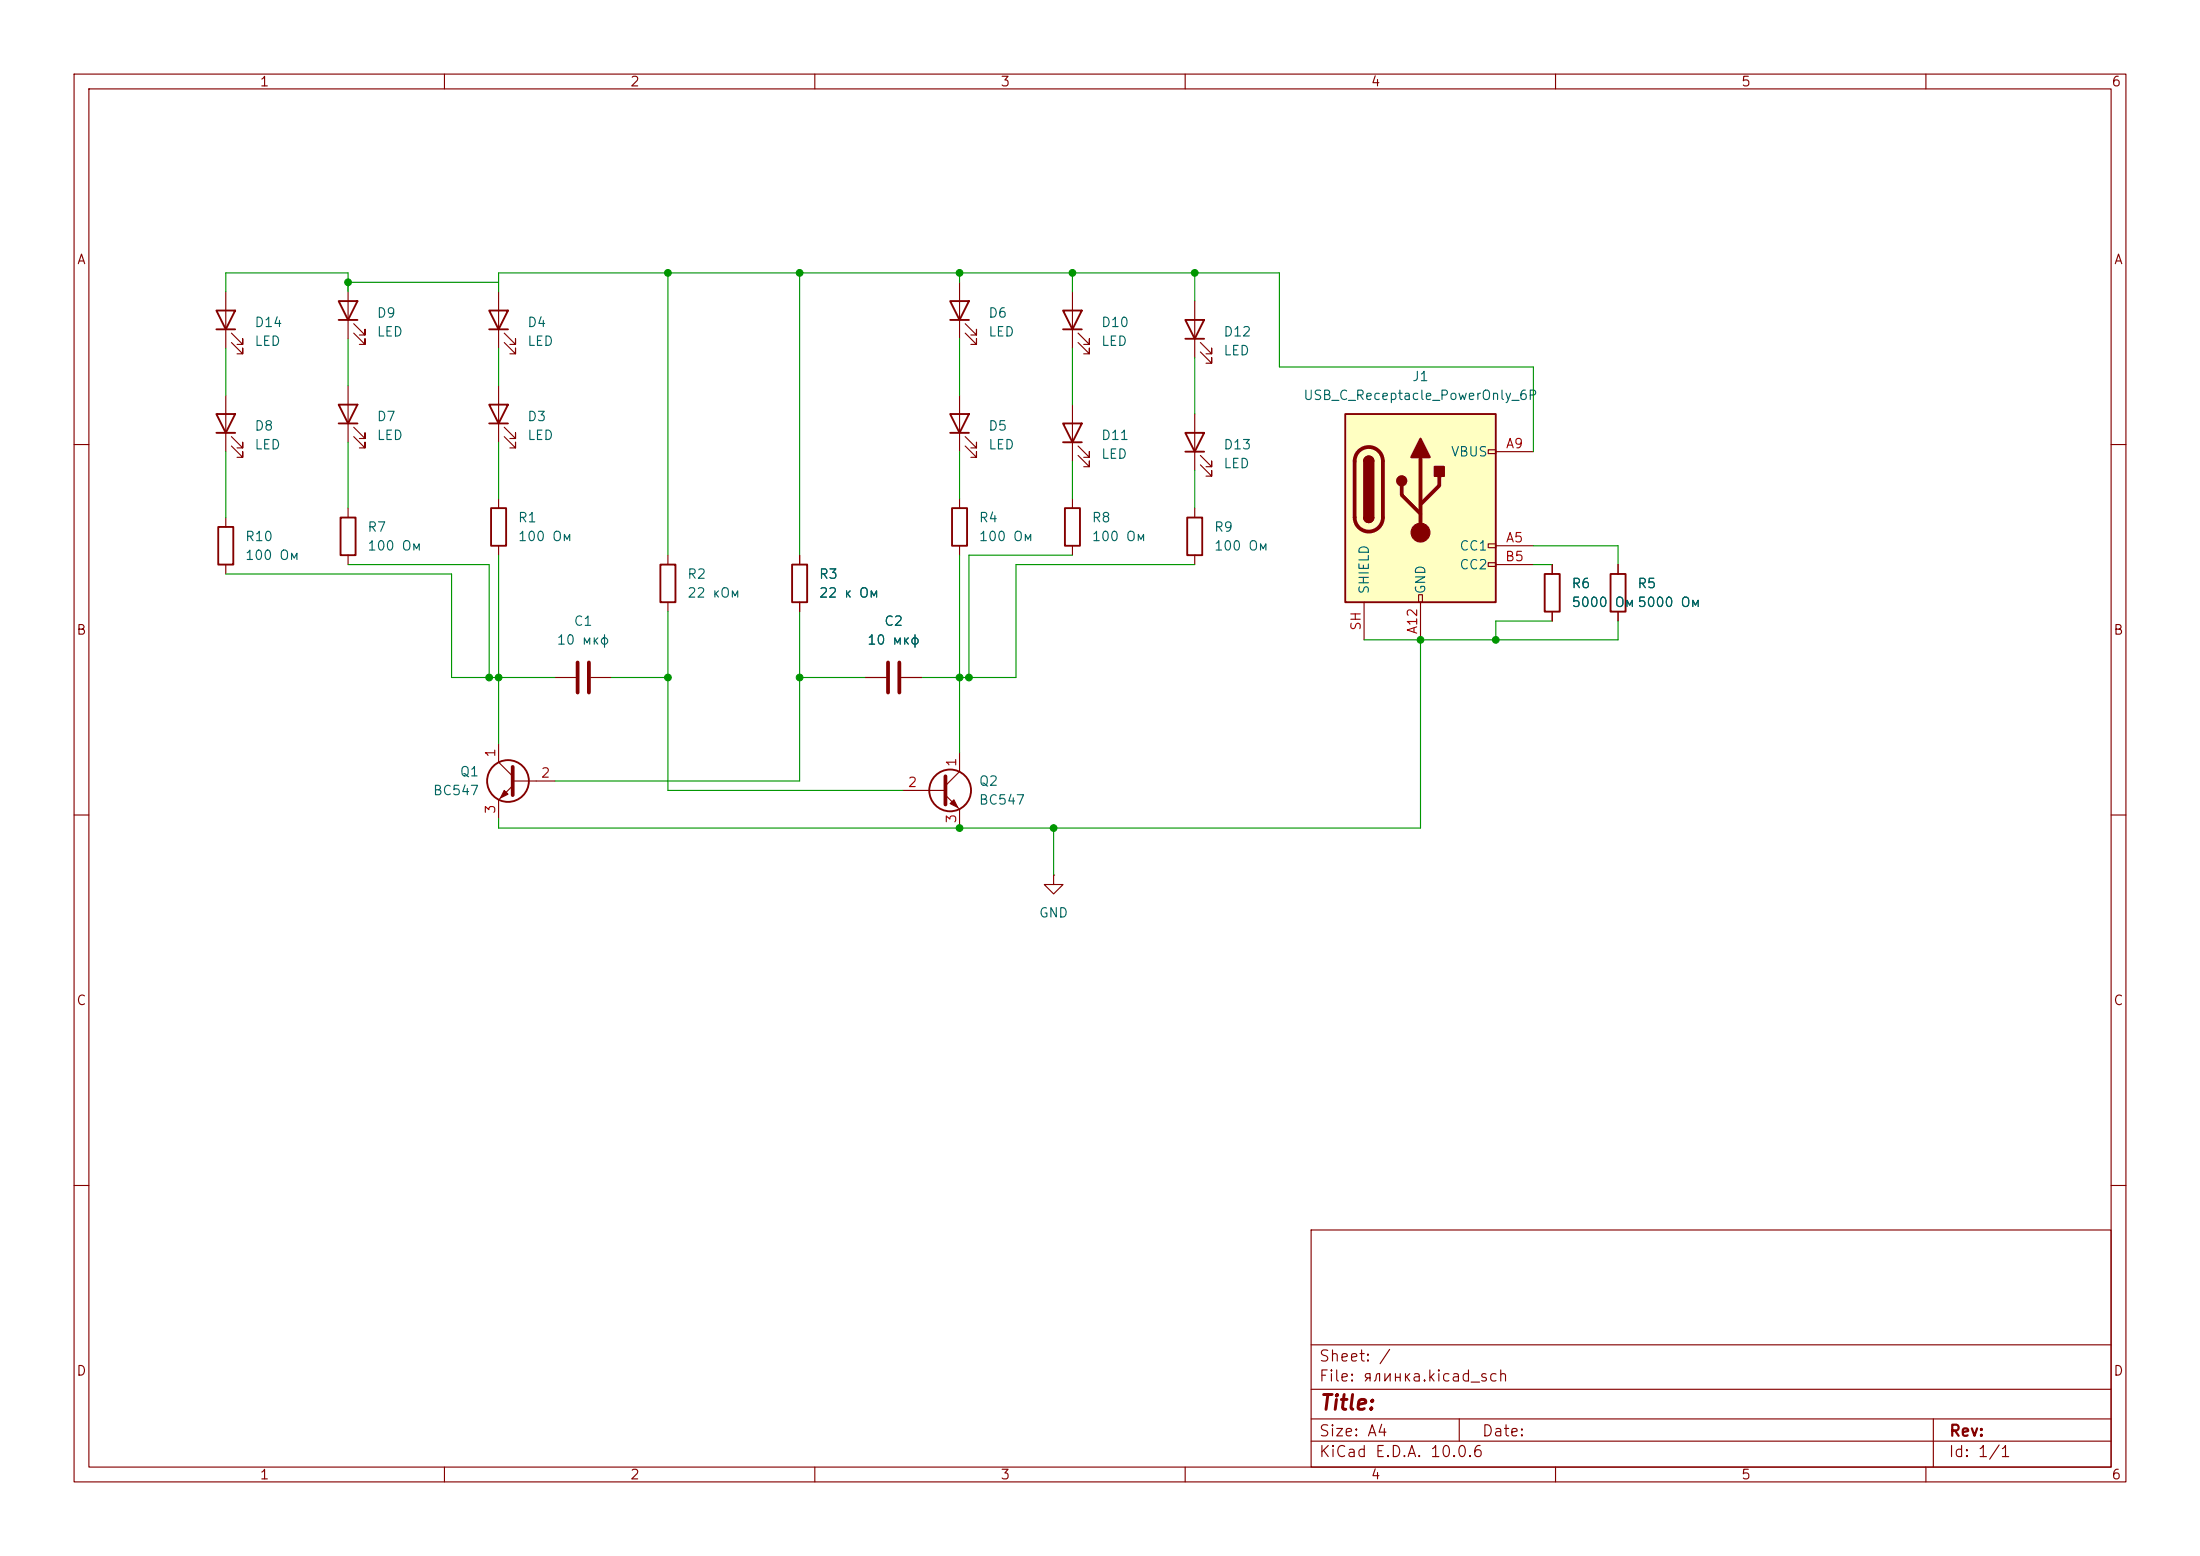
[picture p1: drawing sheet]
<svg xmlns="http://www.w3.org/2000/svg" width="297mm" height="210mm" viewBox="0 0 297 210" stroke-linecap="round" stroke-linejoin="round" font-family="sans-serif">
<g fill="none" stroke="#840000" stroke-width=".15">
<path d="M10 10h277v190h-277zM12 12h273v186h-273zM60 10v2M110 10v2M160 10v2M210 10v2M260 10v2M129.5 38.1v7.6M144.8 39.4v7.6M129.5 53.3v7.7M130.3 45l1.5 1.5v-.8v.8h-.7M130.3 43.7l1.5 1.5v-.7v.7h-.7"/>
<path d="M130.3 58.9l1.5 1.6v-.8v.8h-.7M144.8 54.6v7.6M145.5 46.2l1.6 1.6v-.8v.8h-.8M145.5 45l1.6 1.5v-.8v.8h-.8M161.3 40.6v7.7M161.3 55.9v7.6M162.1 47.5l1.5 1.5v-.7v.7h-.8M162.1 46.2l1.5 1.6v-.8v.8h-.8M10 60h2M90.2 74.9v1.3M107.9 74.9v1.3M129.5 67.3v1.3"/>
<path d="M129.5 73.7v1.2M130.3 60.2l1.5 1.5v-.7v.7h-.7M144.8 67.3v1.3M144.8 73.7v1.2M145.5 61.5l1.6 1.5v-.8v.8h-.8M145.5 60.2l1.6 1.5v-.7v.7h-.8M161.3 68.6v1.3M161.3 74.9v1.3M162.1 62.7l1.5 1.6v-.8v.8h-.8M162.1 61.5l1.5 1.5v-.8v.8h-.8M209.5 76.2v1.3M218.4 76.2v1.3"/>
<path d="M285 60h2M74.9 91.4h2.8M79.8 91.4h2.7M90.2 81.3v1.3M107.9 81.3v1.3M116.8 91.4h2.8M121.7 91.4h2.8M209.5 82.6v1.2M218.4 82.6v1.2M10 110h2M67.3 100.3v2.6l1.9 1.9M69.2 105.4h5.7"/>
<path d="M69.2 106l-1.9 2v2.5M121.9 106.7h5.7M127.6 107.3l1.9 1.9v2.6M129.5 101.6v2.5l-1.9 1.9M142.2 118.1v1.3h1.3l-1.3 1.3-1.2-1.3h1.2M142.2 118.1h.1M285 110h2M10 160h2M177 166h108v32h-108zM285 160h2M60 198v2M110 198v2"/>
<path d="M160 198v2M177 194.5h108M177 191.5h108M177 187.5h108M177 181.5h108M197 191.5v3M210 198v2M260 198v2M261 191.5v6.5"/>
</g>
<g fill="none" stroke="#840000" stroke-width=".25">
<path d="M128.3 40.6h2.5l-1.3 2.6zM128.3 55.9h2.5l-1.3 2.5zM128.3 43.2h2.5M128.3 58.4h2.5M143.5 57.2h2.5l-1.2 2.5zM143.5 41.9h2.5l-1.2 2.6zM143.5 59.7h2.5M143.5 44.5h2.5M160 43.2h2.6l-1.3 2.5zM160 58.4h2.6l-1.3 2.6zM160 45.7h2.6M89.2 76.2h2v5.1h-2z"/>
<path d="M106.9 76.2h2.1v5.1h-2.1zM128.5 68.6h2.1v5.1h-2.1zM143.8 68.6h2v5.1h-2zM160 61h2.6M160.3 69.9h2v5h-2zM208.5 77.5h2.1v5.1h-2.1zM217.4 77.5h2.1v5.1h-2.1z"/>
<circle cx="68.6" cy="105.4" r="2.82"/>
<circle cx="128.3" cy="106.7" r="2.82"/>
</g>
<path d="M78 89.4v4.1M79.5 89.4v4.1M119.9 89.4v4.1M121.4 89.4v4.1M69.2 103.5v3.8M127.6 104.8v3.8" fill="none" stroke="#840000" stroke-width=".51"/>
<g fill="#840000" stroke="#840000" stroke-width=".15">
<path d="M68.1 106.7l.5 .5-1 .5z"/>
<path d="M128.3 108.5l.5-.5 .5 1z"/>
</g>
<path d="M181.6 55.9h20.3v25.4h-20.3z" fill="#ffffc2"/>
<g fill="none" stroke="#840000" stroke-width=".15">
<path d="M30.5 39.4v7.6M47 38.1v7.6M67.3 39.4v7.6M30.5 53.3v7.7M31.2 58.9l1.6 1.6v-.8v.8h-.8M31.2 46.2l1.6 1.6v-.8v.8h-.8M31.2 45l1.6 1.5v-.8v.8h-.8M47 52.1v7.6M47.8 58.9l1.5 1.6v-.8v.8h-.8M47.8 57.7l1.5 1.5v-.8v.8h-.8M47.8 45l1.5 1.5v-.8v.8h-.8M47.8 43.7l1.5 1.5v-.7v.7h-.8"/>
<path d="M67.3 52.1v7.6M68.1 58.9l1.5 1.6v-.8v.8h-.8M68.1 57.7l1.5 1.5v-.8v.8h-.8M68.1 46.2l1.5 1.6v-.8v.8h-.8M68.1 45l1.5 1.5v-.8v.8h-.8M30.5 69.9v1.2M30.5 76.2v1.3M31.2 60.2l1.6 1.5v-.7v.7h-.8M47 68.6v1.3M47 74.9v1.3M67.3 67.3v1.3M67.3 73.7v1.2"/>
<path d="M107.9 74.9v1.3M200.9 60.7h1v.5h-1zM200.9 73.4h1v.5h-1zM200.9 75.9h1v.6h-1zM201.9 73.7h5.1M201.9 61h5.1M201.9 76.2h5.1M209.5 76.2v1.3M218.4 76.2v1.3M107.9 81.3v1.3M116.8 91.4h2.8M121.7 91.4h2.8"/>
<path d="M184.1 81.3v5.1M191.5 80.3h.5v1h-.5zM191.8 81.3v5.1M209.5 82.6v1.2M218.4 82.6v1.2"/>
</g>
<g fill="none" stroke="#840000" stroke-width=".25">
<path d="M29.2 55.9h2.5l-1.2 2.5zM29.2 41.9h2.5l-1.2 2.6zM29.2 44.5h2.5M29.2 58.4h2.5M45.7 54.6h2.6l-1.3 2.6zM45.7 40.6h2.6l-1.3 2.6zM45.7 57.2h2.6M45.7 43.2h2.6M66 54.6h2.6l-1.3 2.6zM66 41.9h2.6l-1.3 2.6zM66 57.2h2.6M66 44.5h2.6"/>
<path d="M181.6 55.9h20.3v25.4h-20.3zM29.5 71.1h2v5.1h-2zM46 69.9h2v5h-2zM66.3 68.6h2v5.1h-2zM184.1 62.2a.64 .64 0 0 1 .7-.6 .64 .64 0 0 1 .6 .6M184.1 69.9a.64 .64 0 0 0 .7 .6 .64 .64 0 0 0 .6-.6"/>
</g>
<path d="M183.4 60.9a1.9 1.9 0 0 1 2.1-.4 1.9 1.9 0 0 1 1.2 1.7v7.7a1.91 1.91 0 0 1-1.9 1.8 1.91 1.91 0 0 1-1.9-1.8v-7.7a1.9 1.9 0 0 1 .5-1.3zM189.2 65.5v1.3l2.6 2.5M191.8 61.7v10.2M194.3 64.3v1.2l-2.5 2.6" fill="none" stroke="#840000" stroke-width=".51"/>
<g fill="#840000" stroke="#840000" stroke-width=".25">
<path d="M184.1 62.2h1.3v7.7h-1.3z"/>
<path d="M184.3 61.8a.64 .64 0 0 1 .7-.2 .64 .64 0 0 1 .4 .6h-1.3z"/>
<path d="M184.1 69.9h1.3a.64 .64 0 0 1-.6 .6 .64 .64 0 0 1-.7-.6z"/>
<path d="M191.8 59.2l1.2 2.5h-2.5z"/>
<path d="M193.7 63h1.2v1.3h-1.2z"/>
<circle cx="189.2" cy="64.9" r=".63"/>
</g>
<circle cx="191.8" cy="71.9" r="1.27" fill="#840000" stroke="#840000" stroke-width=".15"/>
<g fill="none" stroke="#009600" stroke-width=".15">
<path d="M30.5 39.4v-2.6h16.5v2.6M47 38.1h20.3M67.3 39.4v-2.6h105.4v12.7h34.3v11.5M90.2 36.8v38.1M107.9 36.8v38.1M129.5 36.8v1.3M144.8 36.8v2.6M161.3 36.8v3.8M30.5 47v6.3M47 45.7v6.4M47 59.7v8.9M67.3 47v5.1"/>
<path d="M67.3 59.7v7.6M129.5 45.7v7.6M144.8 47v7.6M161.3 48.3v7.6M30.5 77.5h30.5v13.9h13.9M30.5 61v8.9M47 76.2h19v15.2M67.3 74.9v25.4M129.5 61v6.3M129.5 74.9v26.7M144.8 62.2v5.1M144.8 74.9h-14v16.5"/>
<path d="M161.3 76.2h-24.1v15.2h-12.7M161.3 63.5v5.1M207 76.2h2.5M207 73.7h11.4v2.5M82.5 91.4h7.7M90.2 82.6v24.1h31.7M107.9 91.4h8.9M107.9 82.6v22.8h-33M191.8 86.4v25.4h-124.5v-1.3M209.5 83.8h-7.6v2.6M218.4 83.8v2.6h-34.3M142.2 111.8v6.3"/>
</g>
<g fill="#009600" stroke="#009600" stroke-width=".14">
<circle cx="90.2" cy="36.8" r=".46"/>
<circle cx="66" cy="91.4" r=".46"/>
<circle cx="67.3" cy="91.4" r=".46"/>
<circle cx="90.2" cy="91.4" r=".46"/>
<circle cx="107.9" cy="91.4" r=".46"/>
<circle cx="107.9" cy="36.8" r=".46"/>
<circle cx="129.5" cy="36.8" r=".46"/>
<circle cx="129.5" cy="91.4" r=".46"/>
<circle cx="129.5" cy="111.8" r=".46"/>
<circle cx="130.8" cy="91.4" r=".46"/>
<circle cx="142.2" cy="111.8" r=".46"/>
<circle cx="161.3" cy="36.8" r=".46"/>
<circle cx="144.8" cy="36.8" r=".46"/>
<circle cx="201.9" cy="86.4" r=".46"/>
<circle cx="191.8" cy="86.4" r=".46"/>
<circle cx="47" cy="38.1" r=".46"/>
</g>
<text font-size="2" fill="#840000" x="178" y="190.8">Title:</text>
<g font-size="1.5" fill="#840000">
<text x="178" y="184.1">Sheet: /</text>
<text x="178" y="186.8">File: ялинка.kicad_sch</text>
<text x="178" y="197">KiCad E.D.A. 10.0.6</text>
<text x="178" y="194.2">Size: A4</text>
<text x="200" y="194.2">Date:</text>
<text x="263" y="197">Id: 1/1</text>
<text x="263" y="194.2">Rev:</text>
</g>
<g font-size="1.3" fill="#840000">
<text x="35" y="12">1</text>
<text x="85" y="12">2</text>
<text x="135" y="12">3</text>
<text x="185" y="12">4</text>
<text x="235" y="12">5</text>
<text x="285" y="12">6</text>
<text x="10.3" y="36">A</text>
<text x="285.3" y="36">A</text>
<text x="10.2" y="86">B</text>
<text x="285.2" y="86">B</text>
<text x="10.2" y="136">C</text>
<text x="285.2" y="136">C</text>
<text x="10.2" y="186">D</text>
<text x="285.2" y="186">D</text>
<text x="35" y="200">1</text>
<text x="85" y="200">2</text>
<text x="135" y="200">3</text>
<text x="185" y="200">4</text>
<text x="235" y="200">5</text>
<text x="285" y="200">6</text>
</g>
<g font-size="1.3" fill="#006464">
<text x="34.3" y="44.5">D14</text>
<text x="34.3" y="47">LED</text>
<text x="50.8" y="43.2">D9</text>
<text x="50.8" y="45.7">LED</text>
<text x="71.1" y="44.5">D4</text>
<text x="71.1" y="47">LED</text>
<text x="133.3" y="43.2">D6</text>
<text x="133.3" y="45.7">LED</text>
<text x="148.6" y="44.5">D10</text>
<text x="148.6" y="47">LED</text>
<text x="165.1" y="45.7">D12</text>
<text x="165.1" y="48.3">LED</text>
<text x="190.6" y="51.8">J1</text>
<text x="34.3" y="58.4">D8</text>
<text x="50.8" y="57.2">D7</text>
<text x="50.8" y="59.7">LED</text>
<text x="71.1" y="57.2">D3</text>
<text x="71.1" y="59.7">LED</text>
<text x="133.3" y="58.4">D5</text>
<text x="148.6" y="59.7">D11</text>
<text x="175.9" y="54.3">USB_C_Receptacle_PowerOnly_6P</text>
<text x="34.3" y="61">LED</text>
<text x="133.3" y="61">LED</text>
<text x="148.6" y="62.2">LED</text>
<text x="165.1" y="61">D13</text>
<text x="165.1" y="63.5">LED</text>
<text x="195.8" y="61.9">VBUS</text>
<text x="69.8" y="70.8">R1</text>
<text x="132.1" y="70.8">R4</text>
<text x="147.3" y="70.8">R8</text>
<text x="33" y="73.4">R10</text>
<text x="33" y="75.9">100 Ом</text>
<text x="49.5" y="72.1">R7</text>
<text x="49.5" y="74.6">100 Ом</text>
<text x="69.8" y="73.4">100 Ом</text>
<text x="132.1" y="73.4">100 Ом</text>
<text x="147.3" y="73.4">100 Ом</text>
<text x="163.8" y="72.1">R9</text>
<text x="163.8" y="74.6">100 Ом</text>
<text x="196.9" y="74.6">CC1</text>
<text x="196.9" y="77.2">CC2</text>
<text x="92.7" y="78.4">R2</text>
<text x="92.7" y="81">22 кОм</text>
<text x="110.5" y="78.4">R3</text>
<text x="110.5" y="81">22 к Ом</text>
<text x="185.1" y="80.3" transform="rotate(-90 185.1 80.3)">SHIELD</text>
<text x="192.7" y="80.3" transform="rotate(-90 192.7 80.3)">GND</text>
<text x="212.1" y="79.7">R6</text>
<text x="212.1" y="82.2">5000</text>
<text x="217.9" y="82.2">Ом 5000 Ом</text>
<text x="221" y="79.7">R5</text>
<text x="75.1" y="87.3">10 мкф</text>
<text x="77.4" y="84.8">C1</text>
<text x="117" y="87.3">10 мкф</text>
<text x="119.3" y="84.8">C2</text>
<text x="58.4" y="107.6">BC547</text>
<text x="62" y="105.1">Q1</text>
<text x="132.1" y="106.4">Q2</text>
<text x="132.1" y="108.9">BC547</text>
<text x="140.2" y="124.2">GND</text>
</g>
<g font-size="1.3" fill="#a90000">
<text x="203.2" y="60.8">A9</text>
<text x="203.1" y="76.1">B5</text>
<text x="203.2" y="73.5">A5</text>
<text x="184" y="85.2" transform="rotate(-90 184 85.2)">SH</text>
<text x="191.6" y="85.7" transform="rotate(-90 191.6 85.7)">A12</text>
<text x="67.2" y="102.3" transform="rotate(-90 67.2 102.3)">1</text>
<text x="72.9" y="105.3">2</text>
<text x="122.5" y="106.5">2</text>
<text x="129.4" y="103.6" transform="rotate(-90 129.4 103.6)">1</text>
<text x="67.2" y="110" transform="rotate(-90 67.2 110)">3</text>
<text x="129.4" y="111.2" transform="rotate(-90 129.4 111.2)">3</text>
</g>
</svg>
